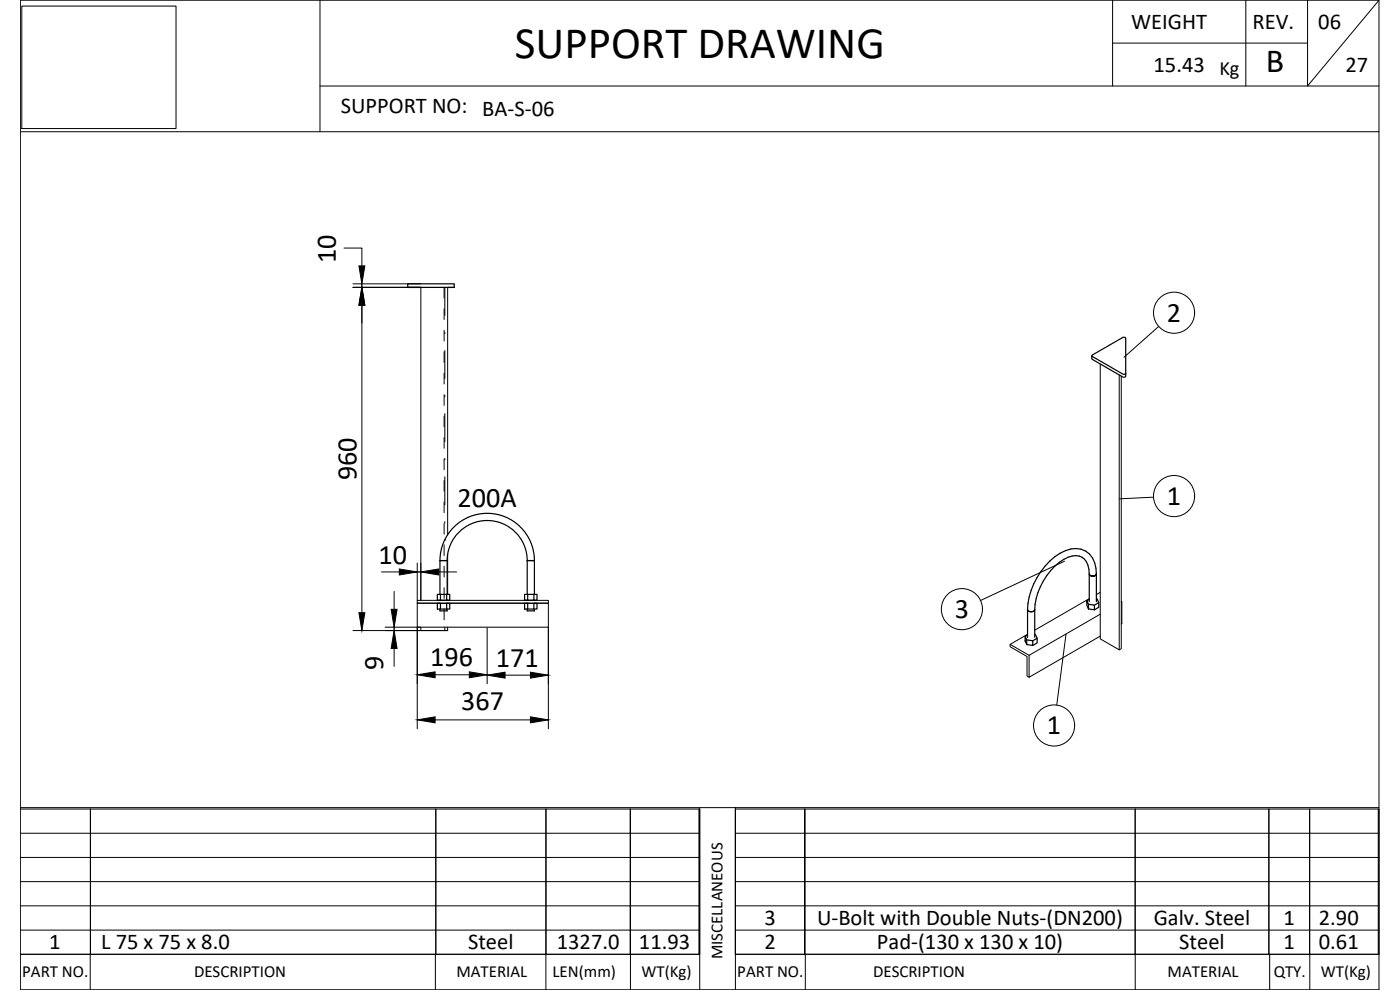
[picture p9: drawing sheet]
<svg xmlns="http://www.w3.org/2000/svg" width="420mm" height="297mm" viewBox="0 0 420 297" stroke-linecap="round" stroke-linejoin="round" font-family="sans-serif">
<g fill="none" stroke="#000" stroke-width=".36">
<path d="M122.4 86.2v-1h13.9v1M126.3 86.2h-3.9h13.9h-2M327.7 106.8l9.2 5.4 .5 .1 .4-.3v1l-.9 .1-9.1-5.3zM327.7 106.8l9.2-5.5 .7-.1 .2 .3v10.5M131.3 178.3h.9v1.8h-.9zM132.2 178.3h1.8v1.8h-1.8M134 178.3h1v1.8h-1M157.4 178.3h1v1.8h-1zM158.2 168.2a12 12 0 0 0-12-12 12 12 0 0 0-12 12v10.1M158.2 168.2h2.2M158.2 168.2v10.1M158.4 178.3h1.8v1.8h-1.8"/>
<path d="M160.2 178.3h1v1.8h-1M160.4 168.2a14.2 14.2 0 0 0-14.2-14.2 14.2 14.2 0 0 0-14.2 14.2v10.1M160.4 168.2v10.1M326.9 172.3a1.24 1.24 0 0 0 2.1 0 1.24 1.24 0 0 1-2.1 0zM326.9 172.3a5 5 0 0 0-3-5.5 8.5 8.5 0 0 0-7.3 3 19.8 19.8 0 0 0-6.1 13.2M326.9 172.3v8.2M326.9 179.8l-.7 .5M329 172.2v.1M329 172.3a6.7 6.7 0 0 0-6.1-7.7 13 13 0 0 0-9.2 5.2 21.5 21.5 0 0 0-5.3 13.2M329 179.7l.3 .1 .5 1M329 172.3v8.2M131.3 181h.9v1.7h-.9z"/>
<path d="M132 182.7v.6h2.2v-.6M132 180.1h.1M132 181h.1M132.2 181h1.8v1.7h-1.8M134 181h1v1.7h-1M134.2 180.1h.1M134.2 181h.1M157.4 181h1v1.7h-1zM158.2 182.7v.6h2.2v-.6M158.2 180.1h.1M158.2 181h.1M158.4 181h1.8v1.7h-1.8"/>
<path d="M160.2 181h1v1.7h-1M160.4 180.1h.1M160.4 181h.1M307.7 191l.4 1v1.4l-.4-1.1zM308.1 192l1.8 .3v1.4l-1.8-.3M308.4 183a1.26 1.26 0 0 0 2.1 0M308.4 183v8.2M308.4 190.5l-.7 .5M309.9 192.3l1.4-.8v1.4l-1.4 .8M310.5 190.4l.3 .1 .5 1M310.5 183v8.2M326.7 181.3l1.7 .3v1.4l-1.7-.3z"/>
<path d="M326.7 181.3l-.5-1v1.4l.5 1M328.4 181.6l1.4-.8v1.4l-1.4 .8"/>
</g>
<g fill="none" stroke="#000" stroke-width=".3">
<path d="M6.5 1.8h46.3v36.8h-46.3zM96 .1v39.4M333.9 12.9h58.5M333.9 .1v25.7M373.9 .1v25.7M392.4 .1v25.7l21.5-25.7h-407.8v296.9h407.8M413.9 .1v296.9M6.1 39.5h407.8M96 25.8h317.9M103.2 74.4h5.4v5.4M105.9 86.2h20.3M105.9 85.2h20.3"/>
<path d="M108.6 91.6v92.2M133.3 86.2v3.2M133.3 92.7v3.2M133.3 99.1v3.2M133.5 86.2v8.4M133.5 99.7v.4M347.7 97.9l-10.4 9.3M133.3 105.5v3.3M133.3 112v3.2M133.3 118.4v3.2M133.5 105.2v8.4M133.5 118.6v.4"/>
<path d="M330.2 109.2v82.5l5.7 3.3v-82.5M336.5 112.8v81.8l-.6 .4M133.3 124.8v3.3M133.3 131.3v3.2M133.3 137.7v3.2M133.5 124.1v8.4M133.5 137.6v.4M133.3 144.2v3.2M133.3 150.6v3.2M133.3 157v3.2M133.5 143.1v8.4M133.5 156.5v.4"/>
<path d="M346.2 149.2l-10.3 .5M114.5 171.6h5.3M118.3 177.4v5.4M125.2 168.9v11.1M131.7 171.6h5.3M133.3 163.5v3.2M133.3 176.3v3.2M133.5 162h.1M134.3 160.5v-74.3h-8v93.9M134.3 166.3v12M319.5 168.4l-25.2 11.8M326.9 179.6l-16.4 9.5"/>
<path d="M330.2 177.7l-1.2 .7M105.9 189.2h20.3M115.6 188.2h10.6M118.3 194.5v5.4M125.2 180.1h39.4v.9h-39.4zM125.2 188.3v30.4M126.3 189.2h8zM126.3 188.2v1M132 181h-6.8v7.2h39.4v-7.2h-4.2M133.3 189.2h.1M133.3 182.8v3.2M133.5 188.2v1"/>
<path d="M134.2 181h24M134.3 180.1h.1M134.3 188.2v1M146.2 188.3v16.9M164.6 188.3v30.4M303.1 193.3v.7l5.1 3v5.8l.6 .4M308.4 190.3l-5.3 3 5.7 3.3M319.9 190.2l-2.8 21.4M330.2 184.3l-21.4 12.3v6.6l21.4-12.3M336.5 180.7l.2-.1v6.5l-.2 .1M336.5 180.5l.2 .1M130.6 216h28.6"/>
<path d="M130.6 202.5h10.2M151.6 202.6h7.6M6.1 242.7h203.9v43.6h-203.9h203.9M6.1 257.3h203.9M6.1 250h203.9M6.1 242.3h407.8M27.1 242.7v43.6v-43.6M130.8 242.7v43.6M163.9 242.7l-.1 54.3M189.2 242.7v43.6v-43.6M209.8 242.7v43.6M210 242.3v54.7"/>
<path d="M220.7 242.7h193.2v43.6h-193.2zM220.7 257.3h193.2M220.7 250h193.2M220.7 242.3v54.7M241.5 242.7v43.6v-43.6M340.7 242.7v54.3M380.8 242.7v43.6M393 242.7l.1 54.3M413.6 242.7v43.6M6.1 279.1h203.9M6.1 271.8h203.9M6.1 264.5h203.9"/>
<path d="M220.7 279.1h193.2M220.7 271.8h193.2M220.7 264.5h193.2M6.1 297h407.8M27.1 286.3v10.7M130.7 286.3v10.7M189.2 286.3v10.7M220.7 286.3h193.2M241.7 286.3v10.7M381 286.3v10.7"/>
<circle cx="352.4" cy="93.8" r="6.2"/>
<circle cx="352.4" cy="148.8" r="6.2"/>
<circle cx="288.7" cy="182.8" r="6.2"/>
<circle cx="316.3" cy="217.7" r="6.2"/>
</g>
<path d="M107.7 183.8h1.8l-.9 5.4zM125.2 216l5.4-.9v1.8zM125.2 202.5l5.4-.9v1.8zM140.8 201.6l5.4 .9-5.4 .9zM146.2 202.6l5.4-.9v1.8zM159.2 215.1l5.4 .9-5.4 .9zM159.2 201.7l5.4 .9-5.4 .9z" fill="#000" stroke="#000" stroke-width=".3"/>
<text font-size="13.5" x="154.5" y="17.3">SUPPORT DRAWING</text>
<text font-size="10.1" x="379.9" y="21.7">B</text>
<g font-size="8.5">
<text x="100.8" y="78.9" transform="rotate(-90 100.8 78.9)">10</text>
<text x="350.2" y="96.5">2</text>
<text x="107" y="144.2" transform="rotate(-90 107 144.2)">960</text>
<text x="137.3" y="152.1">200A</text>
<text x="350.2" y="151.5">1</text>
<text x="113.6" y="169.2">10</text>
<text x="286.5" y="185.5">3</text>
<text x="115" y="200.9" transform="rotate(-90 115 200.9)">9</text>
<text x="129.1" y="199.8">196</text>
<text x="148.8" y="200.1">171</text>
<text x="138.5" y="213">367</text>
<text x="314.2" y="220.4">1</text>
</g>
<g font-size="6.8">
<text x="339.5" y="8.7">WEIGHT</text>
<text x="375.9" y="8.8">REV.</text>
<text x="395.6" y="8.6">06</text>
<text x="346.2" y="21.5">15.43</text>
<text x="403.8" y="21.5">27</text>
<text x="102.3" y="33.9">SUPPORT NO: BA-S-06</text>
<text x="229.4" y="277.6">3</text>
<text x="245.2" y="277.6">U-Bolt with Double Nuts-(DN200)</text>
<text x="346.2" y="277.6">Galv. Steel</text>
<text x="385.2" y="277.6">1</text>
<text x="395.8" y="277.6">2.90</text>
<text x="14.8" y="284.8">1</text>
<text x="30.4" y="284.8">L 75 x 75 x 8.0</text>
<text x="140.5" y="284.8">Steel</text>
<text x="167.1" y="284.8">1327.0</text>
<text x="191.8" y="284.8">11.93</text>
<text x="229.4" y="284.8">2</text>
<text x="263.2" y="284.8">Pad-(130 x 130 x 10)</text>
<text x="353.9" y="284.8">Steel</text>
<text x="385.2" y="284.8">1</text>
<text x="395.8" y="284.8">0.61</text>
</g>
<text font-size="6.1" x="366" y="22.6">Kg</text>
<text font-size="5.3" x="118.5" y="173.9">\A1;10</text>
<g font-size="5.1">
<text x="216.8" y="287.9" transform="rotate(-90 216.8 287.9)">MISCELLANEOUS</text>
<text x="6.7" y="293.2">PART NO.</text>
<text x="58.2" y="293.2">DESCRIPTION</text>
<text x="137" y="293.2">MATERIAL</text>
<text x="165.8" y="293.2">LEN(mm)</text>
<text x="192.5" y="293.2">WT(Kg)</text>
<text x="221.3" y="293.2">PART NO.</text>
<text x="262" y="293.2">DESCRIPTION</text>
<text x="350.4" y="293.2">MATERIAL</text>
<text x="382.2" y="293.2">QTY.</text>
<text x="396.4" y="293.2">WT(Kg)</text>
</g>
<g font-size="4.9">
<text x="110.4" y="92.8" transform="rotate(-90 110.4 92.8)">\A1;10</text>
<text x="119.9" y="195.8" transform="rotate(-90 119.9 195.8)">\A1;9</text>
</g>
</svg>
